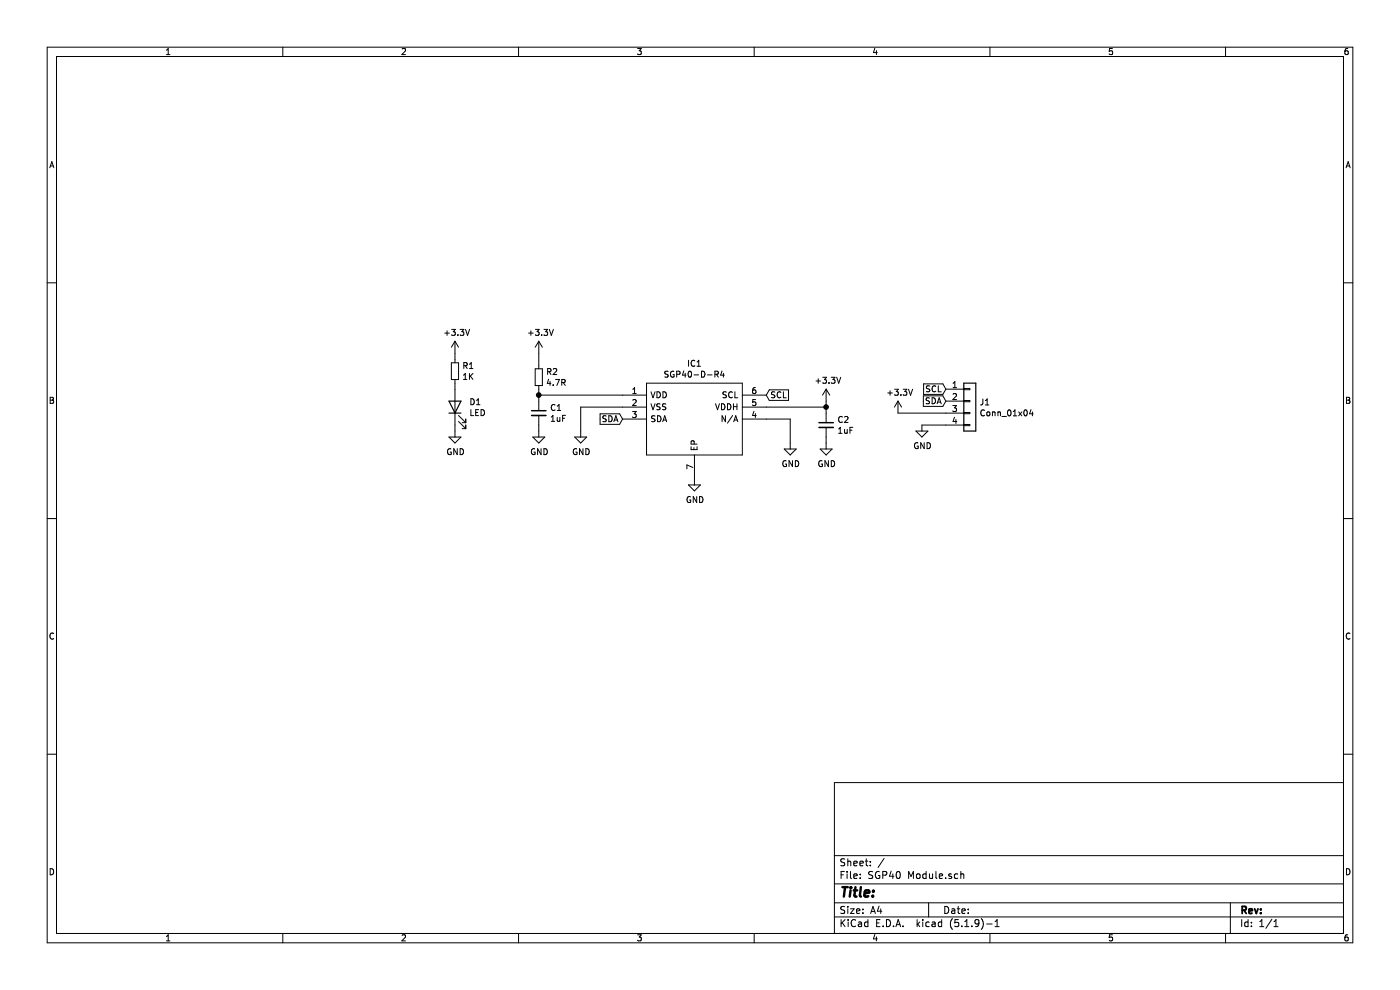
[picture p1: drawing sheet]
EESchema Schematic File Version 4
EELAYER 30 0
EELAYER END
$Descr A4 11693 8268
encoding utf-8
Sheet 1 1
Title ""
Date ""
Rev ""
Comp ""
Comment1 ""
Comment2 ""
Comment3 ""
Comment4 ""
$EndDescr
$Comp
L power:+3.3V #PWR03
U 1 1
P 4500 2950
F 0 "#PWR03" H 4500 2800 50  0001 C CNN
F 1 "+3.3V" H 4515 3123 50  0000 C CNN
F 2 "" H 4500 2950 50  0001 C CNN
F 3 "" H 4500 2950 50  0001 C CNN
	1    4500 2950
	1    0    0    -1  
$EndComp
$Comp
L power:GND #PWR06
U 1 1
P 5800 4000
F 0 "#PWR06" H 5800 3750 50  0001 C CNN
F 1 "GND" H 5805 3827 50  0000 C CNN
F 2 "" H 5800 4000 50  0001 C CNN
F 3 "" H 5800 4000 50  0001 C CNN
	1    5800 4000
	1    0    0    -1  
$EndComp
$Comp
L Device:R_Small R2
U 1 1
P 4500 3150
F 0 "R2" H 4559 3196 50  0000 L CNN
F 1 "4.7R" H 4559 3105 50  0000 L CNN
F 2 "Resistor_SMD:R_0805_2012Metric" H 4500 3150 50  0001 C CNN
F 3 "~" H 4500 3150 50  0001 C CNN
	1    4500 3150
	1    0    0    -1  
$EndComp
$Comp
L Device:C_Small C1
U 1 1
P 4500 3450
F 0 "C1" H 4592 3496 50  0000 L CNN
F 1 "1uF" H 4592 3405 50  0000 L CNN
F 2 "Capacitor_SMD:C_0805_2012Metric" H 4500 3450 50  0001 C CNN
F 3 "~" H 4500 3450 50  0001 C CNN
	1    4500 3450
	1    0    0    -1  
$EndComp
$Comp
L power:GND #PWR04
U 1 1
P 4500 3600
F 0 "#PWR04" H 4500 3350 50  0001 C CNN
F 1 "GND" H 4505 3427 50  0000 C CNN
F 2 "" H 4500 3600 50  0001 C CNN
F 3 "" H 4500 3600 50  0001 C CNN
	1    4500 3600
	1    0    0    -1  
$EndComp
Wire Wire Line
	4500 2950 4500 3050
Wire Wire Line
	4500 3250 4500 3300
Wire Wire Line
	4500 3550 4500 3600
$Comp
L power:GND #PWR05
U 1 1
P 4850 3600
F 0 "#PWR05" H 4850 3350 50  0001 C CNN
F 1 "GND" H 4855 3427 50  0000 C CNN
F 2 "" H 4850 3600 50  0001 C CNN
F 3 "" H 4850 3600 50  0001 C CNN
	1    4850 3600
	1    0    0    -1  
$EndComp
Text GLabel 5200 3500 0    50   Input ~ 0
SDA
Wire Wire Line
	5200 3300 4500 3300
Connection ~ 4500 3300
Wire Wire Line
	4500 3300 4500 3350
Wire Wire Line
	5200 3400 4850 3400
Wire Wire Line
	4850 3400 4850 3600
Text GLabel 6400 3300 2    50   Input ~ 0
SCL
$Comp
L power:+3.3V #PWR08
U 1 1
P 6900 3350
F 0 "#PWR08" H 6900 3200 50  0001 C CNN
F 1 "+3.3V" H 6915 3523 50  0000 C CNN
F 2 "" H 6900 3350 50  0001 C CNN
F 3 "" H 6900 3350 50  0001 C CNN
	1    6900 3350
	1    0    0    -1  
$EndComp
$Comp
L Device:C_Small C2
U 1 1
P 6900 3550
F 0 "C2" H 6992 3596 50  0000 L CNN
F 1 "1uF" H 6992 3505 50  0000 L CNN
F 2 "Capacitor_SMD:C_0805_2012Metric" H 6900 3550 50  0001 C CNN
F 3 "~" H 6900 3550 50  0001 C CNN
	1    6900 3550
	1    0    0    -1  
$EndComp
$Comp
L power:GND #PWR09
U 1 1
P 6900 3700
F 0 "#PWR09" H 6900 3450 50  0001 C CNN
F 1 "GND" H 6905 3527 50  0000 C CNN
F 2 "" H 6900 3700 50  0001 C CNN
F 3 "" H 6900 3700 50  0001 C CNN
	1    6900 3700
	1    0    0    -1  
$EndComp
$Comp
L power:GND #PWR07
U 1 1
P 6600 3700
F 0 "#PWR07" H 6600 3450 50  0001 C CNN
F 1 "GND" H 6605 3527 50  0000 C CNN
F 2 "" H 6600 3700 50  0001 C CNN
F 3 "" H 6600 3700 50  0001 C CNN
	1    6600 3700
	1    0    0    -1  
$EndComp
Wire Wire Line
	6400 3400 6900 3400
Wire Wire Line
	6900 3400 6900 3450
Wire Wire Line
	6400 3500 6600 3500
Wire Wire Line
	6600 3500 6600 3700
$Comp
L Connector_Generic:Conn_01x04 J1
U 1 1
P 8100 3350
F 0 "J1" H 8180 3342 50  0000 L CNN
F 1 "Conn_01x04" H 8180 3251 50  0000 L CNN
F 2 "Connector_PinHeader_2.54mm:PinHeader_1x04_P2.54mm_Vertical" H 8100 3350 50  0001 C CNN
F 3 "~" H 8100 3350 50  0001 C CNN
	1    8100 3350
	1    0    0    -1  
$EndComp
Text GLabel 7900 3250 0    50   Input ~ 0
SCL
Text GLabel 7900 3350 0    50   Input ~ 0
SDA
$Comp
L power:+3.3V #PWR010
U 1 1
P 7500 3450
F 0 "#PWR010" H 7500 3300 50  0001 C CNN
F 1 "+3.3V" H 7515 3623 50  0000 C CNN
F 2 "" H 7500 3450 50  0001 C CNN
F 3 "" H 7500 3450 50  0001 C CNN
	1    7500 3450
	1    0    0    -1  
$EndComp
$Comp
L power:GND #PWR011
U 1 1
P 7700 3550
F 0 "#PWR011" H 7700 3300 50  0001 C CNN
F 1 "GND" H 7705 3377 50  0000 C CNN
F 2 "" H 7700 3550 50  0001 C CNN
F 3 "" H 7700 3550 50  0001 C CNN
	1    7700 3550
	1    0    0    -1  
$EndComp
Wire Wire Line
	7900 3450 7500 3450
Wire Wire Line
	7700 3550 7900 3550
$Comp
L power:+3.3V #PWR01
U 1 1
P 3800 2950
F 0 "#PWR01" H 3800 2800 50  0001 C CNN
F 1 "+3.3V" H 3815 3123 50  0000 C CNN
F 2 "" H 3800 2950 50  0001 C CNN
F 3 "" H 3800 2950 50  0001 C CNN
	1    3800 2950
	1    0    0    -1  
$EndComp
$Comp
L Device:LED D1
U 1 1
P 3800 3400
F 0 "D1" V 3839 3282 50  0000 R CNN
F 1 "LED" V 3748 3282 50  0000 R CNN
F 2 "LED_SMD:LED_0805_2012Metric" H 3800 3400 50  0001 C CNN
F 3 "~" H 3800 3400 50  0001 C CNN
	1    3800 3400
	0    -1   -1   0   
$EndComp
$Comp
L power:GND #PWR02
U 1 1
P 3800 3600
F 0 "#PWR02" H 3800 3350 50  0001 C CNN
F 1 "GND" H 3805 3427 50  0000 C CNN
F 2 "" H 3800 3600 50  0001 C CNN
F 3 "" H 3800 3600 50  0001 C CNN
	1    3800 3600
	1    0    0    -1  
$EndComp
Wire Wire Line
	3800 2950 3800 3000
Wire Wire Line
	3800 3200 3800 3250
Wire Wire Line
	3800 3550 3800 3600
$Comp
L Device:R_Small R1
U 1 1
P 3800 3100
F 0 "R1" H 3859 3146 50  0000 L CNN
F 1 "1K" H 3859 3055 50  0000 L CNN
F 2 "Resistor_SMD:R_0805_2012Metric" H 3800 3100 50  0001 C CNN
F 3 "~" H 3800 3100 50  0001 C CNN
	1    3800 3100
	1    0    0    -1  
$EndComp
Wire Wire Line
	6900 3350 6900 3400
Connection ~ 6900 3400
Wire Wire Line
	6900 3650 6900 3700
$Comp
L SamacSys_Parts:SGP40-D-R4 IC1
U 1 1
P 5200 3300
F 0 "IC1" H 5800 3565 50  0000 C CNN
F 1 "SGP40-D-R4" H 5800 3474 50  0000 C CNN
F 2 "SON80P244X244X95-7N" H 6250 3400 50  0001 L CNN
F 3 "" H 6250 3300 50  0001 L CNN
F 4 "Air Quality Sensors Gas Sensor 2.5k pcs IC" H 6250 3200 50  0001 L CNN "Description"
F 5 "0.95" H 6250 3100 50  0001 L CNN "Height"
F 6 "403-SGP40-D-R4" H 6250 3000 50  0001 L CNN "Mouser Part Number"
F 7 "https://www.mouser.co.uk/ProductDetail/Sensirion/SGP40-D-R4/?qs=yqaQSyyJnNgaRqiZfsbS1Q%3D%3D" H 6250 2900 50  0001 L CNN "Mouser Price/Stock"
F 8 "Sensirion" H 6250 2800 50  0001 L CNN "Manufacturer_Name"
F 9 "SGP40-D-R4" H 6250 2700 50  0001 L CNN "Manufacturer_Part_Number"
	1    5200 3300
	1    0    0    -1  
$EndComp
$EndSCHEMATC
